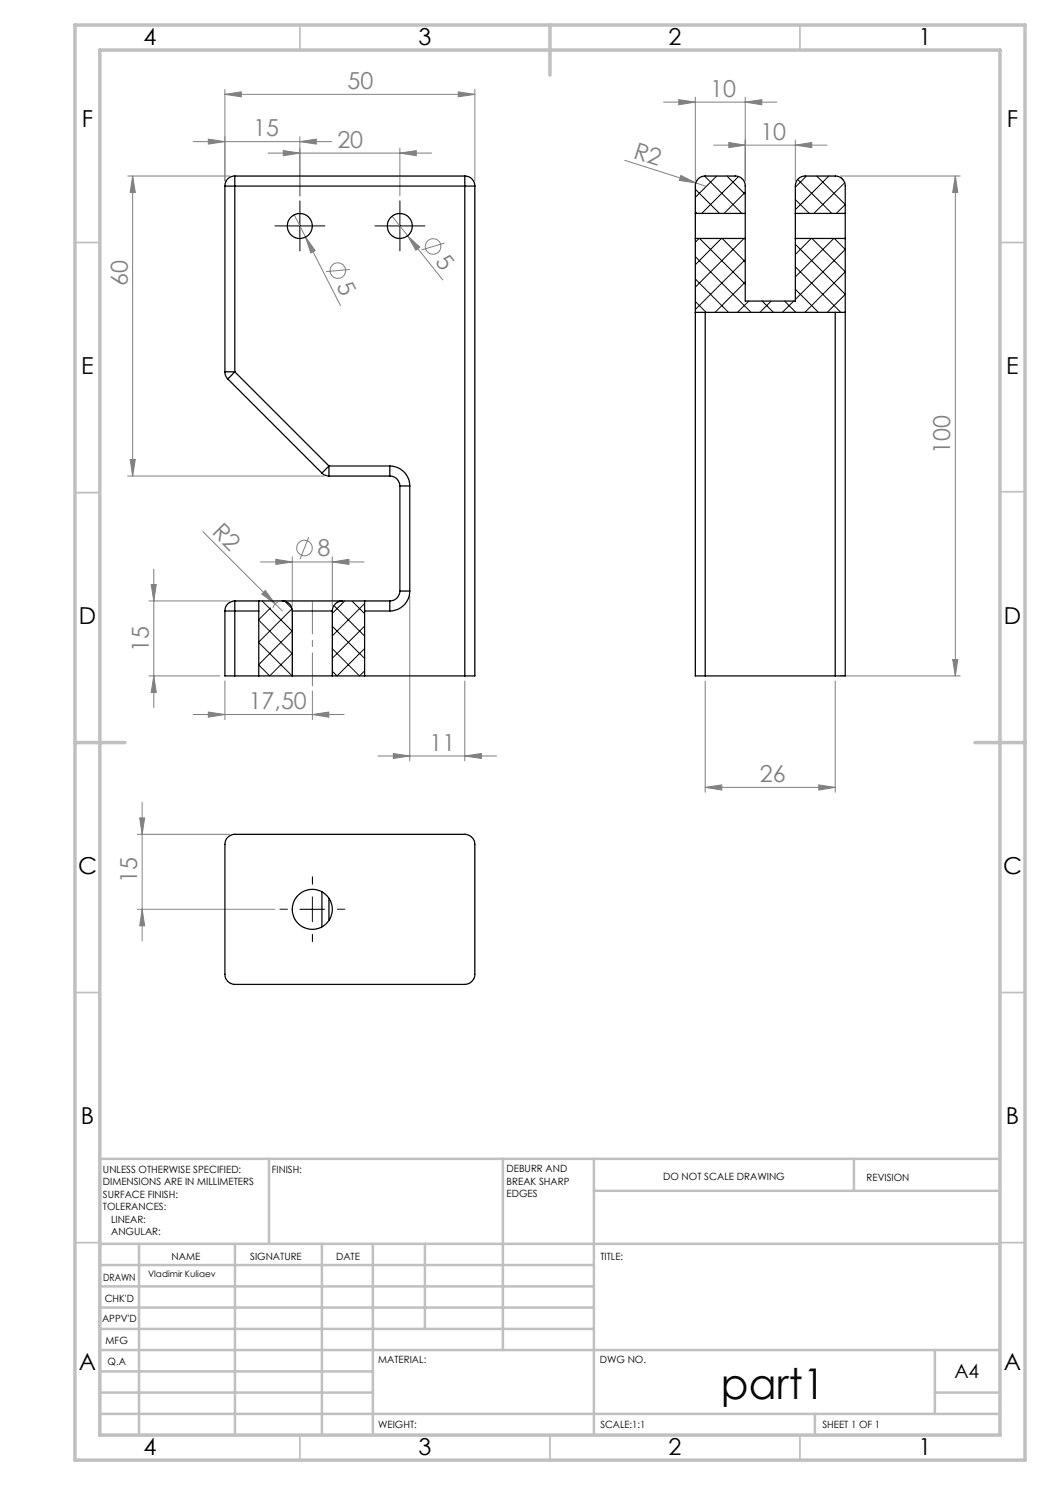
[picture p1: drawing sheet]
<svg xmlns="http://www.w3.org/2000/svg" width="210mm" height="297mm" viewBox="0 0 210 297" stroke-linecap="round" stroke-linejoin="round" font-family="sans-serif">
<g fill="none" stroke="#808080" stroke-width=".2">
<path d="M45 18.9l3.3-.5v1zM45 17.9v18.3M45 18.9h50M91.7 18.4l3.3 .5-3.3 .5zM95 17.9v18.3M135.7 19.9l3.4 .5-3.4 .6zM139.1 19.4v16.8M149 19.4v16.8M25.5 35.2h20.5M26.5 35.2l.6 3.3h-1.1zM26.5 35.2v60M38.6 28.3h27.7"/>
<path d="M41.7 27.8l3.3 .5-3.3 .5zM53.6 30.6h32.7M56.7 30.1l3.3 .5-3.3 .5zM60 28.3l3.3-.5v1zM60 27.3v11.9M80 30.6l3.3-.5v1zM80 29.6v9.6M125 32.1l14.1 4.5M132.7 20.4h22.7M136.2 35.1l2.9 1.5-3.2-.5zM139.1 36.6l1.9 .6M142.7 29h22.7"/>
<path d="M145.8 28.5l3.2 .5-3.2 .5zM149 20.4l3.4-.5v1.1zM159.1 29l3.2-.5v1zM159.1 28v8.2M168.1 35.2h24M191.1 35.2l.5 3.3h-1.1zM191.1 35.2v100M58.8 43l9.3 18.1M61.1 47.4l1.9 2.7-.8 .5zM70 53.9l-4.8 .4M78.4 43.2l10.1 12.8M81.5 47.2l2.5 2.2-.8 .7z"/>
<path d="M88.9 48.6l-4.6 1.4M25.5 95.2h39.3M26 91.9h1.1l-.6 3.3zM30.2 116.9h1.1l-.5 3.3zM30.8 113.8v27.7M40.6 106.3l14.4 14.5M52.1 112.4h20.7M52.4 118.8l.7-.7 1.9 2.7zM55.2 111.9l3.3 .5-3.3 .5zM58.5 111.4v9.8M61.8 107.4l-1.8 4.4M66.5 112.4l3.3-.5v1z"/>
<path d="M66.5 111.4v9.8M82 119.2v33M29.8 120.2h16.2M29.8 135.2h14.2M30.8 135.2l.5 3.3h-1.1zM45 136.2v7.7M55 120.8l1.5 1.4M55.6 120.4l-.8 .6-.2 .6M62.5 138.2v5.7M93 136.2v16M141 136.2v22.3M167 136.2v22.3"/>
<path d="M168.1 135.2h24M190.5 131.9h1.1l-.5 3.3zM38.6 142.9h30.2M41.7 142.4l3.3 .5-3.3 .5zM62.5 142.9l3.3-.5v1zM75.6 151.2h23.7M78.7 150.7l3.3 .5-3.3 .5zM93 151.2l3.3-.5v1zM141 157.5l3.4-.5v1zM141 157.5h26M163.8 157l3.2 .5-3.2 .5zM27.4 166.9h18.6"/>
<path d="M27.9 163.6h1l-.5 3.3zM28.4 160.5v27.7M27.4 181.9h27.6M28.4 181.9l.5 3.3h-1z"/>
<circle cx="67.6" cy="54.1" r="1.56"/>
<circle cx="86.6" cy="49.3" r="1.56"/>
<circle cx="60.9" cy="109.6" r="1.55"/>
</g>
<path d="M57.5 45.2h-2.5M60 42.7v-2.5M60 47.7v2.5M62.5 45.2h2.5M77.5 45.2h-2.5M80 42.7v-2.5M80 47.7v2.5M82.5 45.2h2.5M62.5 176.8v-1.5M57.5 181.8h-1.5M62.5 186.8v1.5M67.5 181.8h1.5" fill="none" stroke="#000" stroke-width=".2" stroke-dasharray="15.2 1.3 1.3 1.3"/>
<path d="M57.5 45.2h5M60 42.7v5M77.5 45.2h5M80 42.7v5M62.5 179.4v5M60 181.9h4.9" fill="none" stroke="#000" stroke-width=".2"/>
<path d="M62.5 137.2v-17" fill="none" stroke="#808080" stroke-width=".2" stroke-dasharray="15.2 1.3 1.3 1.3" stroke-dashoffset="8.6"/>
<g fill="none" stroke="#c0c0c0" stroke-width=".35">
<path d="M60 5v5M160 5v5M15 48.5h5M200 48.5h5M15 98.5h5M200 98.4h5M15 198.5h5M200 198.5h5M15 248.5h5M200 248.5h5M60 287v5M110 287v5"/>
<path d="M160 287v5"/>
</g>
<g fill="none" stroke="#c0c0c0" stroke-width=".5">
<path d="M53.8 231.8v17M100.6 231.8v38.2M118.8 231.8v55.2M118.8 238.2h81.2M170.8 231.8v6.4M200 231.8h-180v55.2M20 248.8h180M20 257.3h98.8M20 253h98.8M27.8 248.8v38.2M47 248.8v38.2M64.4 248.8v38.2"/>
<path d="M74.6 248.8v38.2M85 248.8v17M20 265.8h98.8M20 261.5h98.8M20 278.5h54.6M20 274.3h54.6M20 270h180M187 278.5h13M187 270v12.8M20 282.8h180M163 282.8v4.2"/>
</g>
<path d="M15 5h190v287h-190zM20 10h180v277h-180zM110 5v10M15 148.5h10M195 148.5h10" fill="none" stroke="#c0c0c0" stroke-width=".7"/>
<g fill="#808080">
<path d="M52.4 118.8l.7-.7 1.9 2.7z"/>
<path d="M136.2 35.1l2.9 1.5-3.2-.5z"/>
<path d="M61.1 47.4l1.9 2.7-.8 .5z"/>
<path d="M81.5 47.2l2.5 2.2-.8 .7z"/>
<path d="M60 28.3l3.3-.5v1zM41.7 27.8l3.3 .5-3.3 .5zM149 20.4l3.4-.5v1.1zM135.7 19.9l3.4 .5-3.4 .6zM159.1 29l3.2-.5v1zM145.8 28.5l3.2 .5-3.2 .5z"/>
<path d="M56.7 30.1l3.3 .5-3.3 .5zM80 30.6l3.3-.5v1zM141 157.5l3.4-.5v1zM163.8 157l3.2 .5-3.2 .5z"/>
<path d="M45 18.9l3.3-.5v1zM91.7 18.4l3.3 .5-3.3 .5zM78.7 150.7l3.3 .5-3.3 .5zM93 151.2l3.3-.5v1z"/>
<path d="M55.2 111.9l3.3 .5-3.3 .5zM66.5 112.4l3.3-.5v1z"/>
<path d="M62.5 142.9l3.3-.5v1zM41.7 142.4l3.3 .5-3.3 .5z"/>
<path d="M26 91.9h1.1l-.6 3.3zM26.5 35.2l.6 3.3h-1.1zM28.4 181.9l.5 3.3h-1zM27.9 163.6h1l-.5 3.3z"/>
<path d="M30.2 116.9h1.1l-.5 3.3zM30.8 135.2l.5 3.3h-1.1zM191.1 35.2l.5 3.3h-1.1zM190.5 131.9h1.1l-.5 3.3z"/>
</g>
<g fill="none" stroke="#000" stroke-width=".2">
<path d="M139.1 37.9l4.8 4.8M140.9 37.7l-1.8 1.8M140.9 35.2l7.5 7.5M143.3 35.2l-2.4 2.4M145.4 35.2l3.6 3.7M147.7 35.3l-7.4 7.4M149 38.4l-4.2 4.3M159.1 39.9l2.8 2.8M159.5 35.9l6.9 6.8M161.3 35.2l-2.2 2.2M163.3 35.2l5.8 5.7-1.8 1.8M165.8 35.2l-6.7 6.7"/>
<path d="M168.2 35.6l.5 .5M168.9 36.5l-6.1 6.2M139.1 42.3l.3 .4M139.1 55.8l6.6 6.7M139.1 51.3l11.1 11.2M139.8 47.7l-.7 .8M139.9 47.7l9.1 9.1M144.3 47.7l-5.2 5.2M144.4 47.7l4.6 4.6M148.8 47.7l-9.7 9.7M148.9 47.7l.1 .1M149 51.9l-9.9 10"/>
<path d="M149 56.4l-6 6.1M159.1 48.9l10 10-3.6 3.6M159.1 57.9l4.6 4.6M159.1 53.4l9.1 9.1M162.2 47.7l-3.1 3.2M162.4 47.7l6.7 6.7-8.1 8.1M166.8 47.7l-7.7 7.7M166.9 47.7l2.2 2.2-10 10M139.1 60.3l2.1 2.2M149.8 60.2l-2.3 2.3M152.4 60.2l2.3 2.3M154.2 60.2l-2.2 2.3"/>
<path d="M156.9 60.2l2.3 2.3M158.8 60.2l-2.3 2.3M51.8 128.5l6.7 6.7M51.8 124l6.7 6.7M52.4 120.2l6.1 6.1M54.1 121.6l-2.3 2.3M57 120.3l1.4 1.4M58.4 121.7l-6.6 6.7M58.5 126.2l-6.7 6.7M58.5 130.7l-4.6 4.5-2.1-2.2M66.5 129.7l5.4 5.5 1-1M66.5 125.3l6.4 6.4"/>
<path d="M66.8 121.1l6.1 6.1M68.9 120.2l-2.4 2.5M70.4 120.2l2.5 2.5M72.9 120.7l-6.4 6.5M72.9 125.2l-6.4 6.5M72.9 129.7l-5.5 5.5-.9-.9"/>
</g>
<g fill="none" stroke="#000" stroke-width=".25">
<path d="M45 37.2h2M45 37.2v37.2M47 35.2v2M47 35.2a1.93 1.93 0 0 0-2 2M47 37.2v37.2M47 37.2h46M47 35.2h46M93 35.2v2M93 37.2h2M93 35.2a1.99 1.99 0 0 1 2 2M93 37.2v98M95 37.2v98h-2"/>
<path d="M139.1 47.7v87.5h1.9M139.1 42.7v-5.5a1.93 1.93 0 0 1 1.9-2h6a1.99 1.99 0 0 1 2 2v5.5M139.1 42.7v5M139.1 42.7h9.9M139.1 47.7h9.9M149 42.7v5M149 47.7v12.5h10.1v-12.5M159.1 42.7v-5.5a1.93 1.93 0 0 1 1.9-2h6a1.99 1.99 0 0 1 2.1 2v5.5M159.1 42.7v5M159.1 42.7h10M159.1 47.7h10M169.1 47.7v87.5h-2.1"/>
<path d="M169.1 42.7v5M45 74.4h2M45 74.4a1.91 1.91 0 0 0 .5 1.4M45.5 75.8l18.9 18.8M47 74.4l-1.5 1.4M47 74.4l18.8 18.8M139.1 62.5h1.9M141 62.5v72.7M141 62.5h26M167 62.5h2.1M167 62.5v72.7M64.4 94.6l.4 .4 1 .2"/>
<path d="M65.8 93.2l-1.4 1.4M65.8 93.2v2M65.8 93.2h12.2M65.8 95.2h12.2M78 93.2a4 4 0 0 1 4 4M78 93.2v2M78 95.2a1.99 1.99 0 0 1 2 2M80 97.2h2M80 97.2v21M82 97.2v21M80 118.2a1.99 1.99 0 0 1-2 2M80 118.2h2"/>
<path d="M82 118.2a3.9 3.9 0 0 1-4 4M45 122.2h2M45 122.2v13h2M47 120.2v2M47 120.2a1.99 1.99 0 0 0-2 2M47 122.2v13M47 135.2h11.5M47 122.2h4.8M47 120.2h9.5M51.8 120.2v2M51.8 122.2v13M56.5 120.2a1.99 1.99 0 0 1 2 2"/>
<path d="M56.5 120.2h12M58.5 122.2h8M58.5 135.2h8M58.5 122.2v13M66.5 135.2h26.5M66.5 122.2v13M68.5 120.2a2.05 2.05 0 0 0-2 2M68.5 120.2h9.5M72.9 120.2v2M72.9 122.2v13M72.9 122.2h5.1M78 120.2v2"/>
<path d="M141 135.2h26M45.5 167.5l.7-.5 .8-.1h46a2.05 2.05 0 0 1 2 2v26a2.05 2.05 0 0 1-2 2h-46a1.99 1.99 0 0 1-2-2v-26a1.91 1.91 0 0 1 .5-1.4zM64.4 178.4v7M65.8 179.7v4.4"/>
<circle cx="60" cy="45.2" r="2.5"/>
<circle cx="80" cy="45.2" r="2.5"/>
<circle cx="62.5" cy="181.9" r="4"/>
</g>
<text font-size="8.5" x="144.2" y="279.7">part1</text>
<g font-size="4.7">
<text x="28.7" y="9">4</text>
<text x="83.7" y="9">3</text>
<text x="133.7" y="9">2</text>
<text x="183.7" y="9">1</text>
<text x="16.4" y="25.5">F</text>
<text x="201.4" y="25.5">F</text>
<text x="16.2" y="74.7">E</text>
<text x="201.2" y="74.7">E</text>
<text x="15.8" y="124.8">D</text>
<text x="200.8" y="124.8">D</text>
<text x="15.6" y="174.8">C</text>
<text x="200.6" y="174.8">C</text>
<text x="16.2" y="224.7">B</text>
<text x="201.2" y="224.7">B</text>
<text x="15.8" y="274">A</text>
<text x="200.8" y="274">A</text>
<text x="28.7" y="291">4</text>
<text x="83.7" y="291">3</text>
<text x="133.7" y="291">2</text>
<text x="183.7" y="291">1</text>
</g>
<g font-size="4.7" fill="#808080">
<text x="69.5" y="17.8">50</text>
<text x="142.1" y="19.4">10</text>
<text x="50.7" y="27.3">15</text>
<text x="67.5" y="29.6">20</text>
<text x="152.1" y="28">10</text>
<text x="126.5" y="31.5" transform="rotate(18 126.5 31.5)">R2</text>
<text x="86.9" y="52.4" transform="rotate(51 86.9 52.4)">5</text>
<text x="25.5" y="57.1" transform="rotate(-90 25.5 57.1)">60</text>
<text x="67.2" y="57.2" transform="rotate(63 67.2 57.2)">5</text>
<text x="190.1" y="90.8" transform="rotate(-90 190.1 90.8)">100</text>
<text x="42.2" y="106.5" transform="rotate(45 42.2 106.5)">R2</text>
<text x="63.5" y="111.3">8</text>
<text x="29.8" y="130.4" transform="rotate(-90 29.8 130.4)">15</text>
<text x="49.7" y="141.9">17,50</text>
<text x="85.9" y="150.2">11</text>
<text x="152" y="156.5">26</text>
<text x="27.4" y="176.6" transform="rotate(-90 27.4 176.6)">15</text>
</g>
<text font-size="3.9" x="190.9" y="275.5">A4</text>
<g font-size="2">
<text x="20.6" y="234.6">UNLESS OTHERWISE SPECIFIED:</text>
<text x="20.6" y="237.1">DIMENSIONS ARE IN MILLIMETERS</text>
<text x="20.6" y="239.6">SURFACE FINISH:</text>
<text x="54.4" y="234.6">FINISH:</text>
<text x="101.3" y="234.5">DEBURR AND</text>
<text x="101.3" y="237">BREAK SHARP</text>
<text x="101.3" y="239.5">EDGES</text>
<text x="132.6" y="236">DO NOT SCALE DRAWING</text>
<text x="173.3" y="236.2">REVISION</text>
<text x="20.6" y="242.1">TOLERANCES:</text>
<text x="22.2" y="244.6">LINEAR:</text>
<text x="22.2" y="247.1">ANGULAR:</text>
<text x="34.3" y="252">NAME</text>
<text x="50" y="251.9">SIGNATURE</text>
<text x="67.2" y="251.9">DATE</text>
<text x="120.1" y="251.9">TITLE:</text>
<text x="20.6" y="256.1">DRAWN</text>
<text x="20.9" y="260.3">CHK'D</text>
<text x="20.4" y="264.4">APPV'D</text>
<text x="21.1" y="268.8">MFG</text>
<text x="21.5" y="273">Q.A</text>
<text x="75.6" y="272.5">MATERIAL:</text>
<text x="120" y="272.5">DWG NO.</text>
<text x="75.6" y="285.5">WEIGHT:</text>
<text x="120.1" y="285.6">SCALE:1:1</text>
<text x="164.5" y="285.6">SHEET 1 OF 1</text>
</g>
<text font-size="1.8" x="29.6" y="255.5">Vladimir Kuliaev</text>
</svg>
